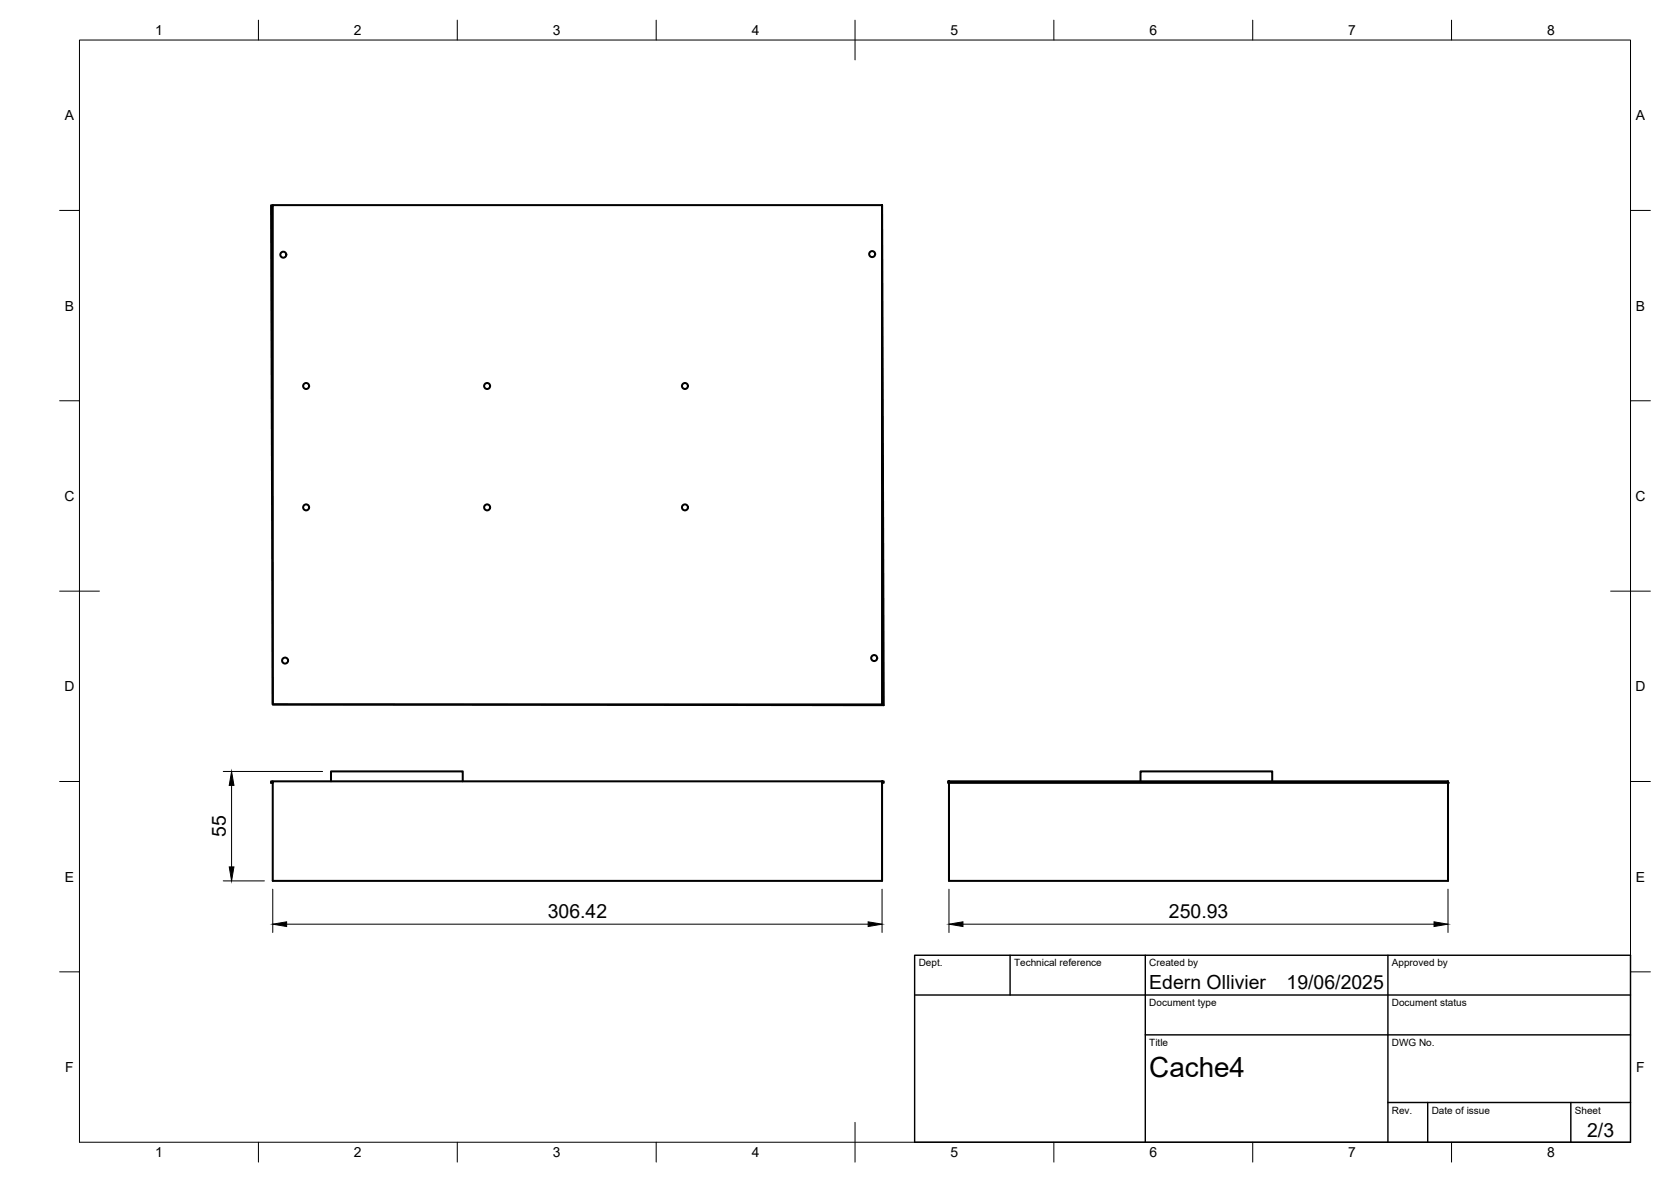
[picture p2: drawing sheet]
<svg xmlns="http://www.w3.org/2000/svg" width="420mm" height="297mm" viewBox="0 0 420 297" stroke-linecap="round" stroke-linejoin="round" font-family="sans-serif">
<!-- layer: Visible -->
<g fill="none" stroke="#000" stroke-width=".51">
<path d="M221.8 51.5h-153.2v125.5h153.2v-125.5l.4 125.7-153.6-.2-.4-125.4h.4M68.6 196.3h153.2v25.1h-153.2zM68.6 196.3h-.4v.4h.4M83.2 196.3v-2.4h33.2v2.4M221.8 196.3h.4v.4h-.4zM238.6 196.3h125.4v.4h-125.4zM238.6 196.3v25.1h125.5l-.1-25.1M238.6 196.3h-.2v.4h.2M286.8 196.3v-2.4h33.1v2.4"/>
<circle cx="71.2" cy="64" r=".75"/>
<circle cx="219.3" cy="63.9" r=".75"/>
<circle cx="77" cy="97" r=".75"/>
<circle cx="122.5" cy="97" r=".75"/>
<circle cx="172.2" cy="97" r=".75"/>
<circle cx="77" cy="127.5" r=".75"/>
<circle cx="122.5" cy="127.5" r=".75"/>
<circle cx="172.2" cy="127.5" r=".75"/>
<circle cx="71.7" cy="166" r=".75"/>
<circle cx="219.8" cy="165.4" r=".75"/>
</g>
<circle cx="364" cy="196.7" r=".25" fill="#000"/>
<!-- layer: BORDER -->
<g fill="none" stroke="#000" stroke-width=".25">
<path d="M20 10.1h390v276.9h-390zM65 5.1v5M115 5.1v5M165 5.1v5M215 5.1v10M265 5.1v5M315 5.1v5M365 5.1v5M15 52.9h5M410 52.9h5M15 100.7h5M410 100.7h5"/>
<path d="M15 148.6h10M405 148.6h10M15 196.4h5M410 196.4h5M15 244.2h5M410 244.2h5M65 287v5M115 287v5M165 287v5M215 282.1v9.9M265 287v5M315 287v5"/>
<path d="M365 287v5"/>
</g>
<!-- layer: TITLEBLOCK -->
<path d="M230 240.1h180v46.9h-180zM230 250h180M254 240.1v9.9M288 240.1v46.9M349 240.1v46.9M288 260.1h122M349 277.1h61M359 277.1v9.9M395 277.1v9.9" fill="none" stroke="#000" stroke-width=".36"/>
<!-- layer: FD_Dimensions -->
<path d="M56.1 193.9h25M58.2 197.4v20.5M56.1 221.4h10.4M68.6 223.5v10.8M72.1 232.2h146.2M221.8 223.5v10.8M238.6 223.5v10.8M242.1 232.2h118.5M364.1 223.5v10.8" fill="none" stroke="#000" stroke-width=".25"/>
<path d="M58.2 193.9l.6 3.5h-1.2zM57.6 217.9h1.2l-.6 3.5zM68.6 232.2l3.5-.5v1.1zM218.3 231.7l3.5 .5-3.5 .6zM238.6 232.2l3.5-.5v1.1zM360.6 231.7l3.5 .5-3.5 .6z" fill="#000" stroke="#000" stroke-width=".25"/>
<text font-size="7" x="289" y="270.6">Cache4</text>
<g font-size="4.9">
<text x="56.8" y="210.3" transform="rotate(-90 56.8 210.3)">55</text>
<text x="137.7" y="230.8">306.42</text>
<text x="293.9" y="230.8">250.93</text>
<text x="289" y="248.5">Edern Ollivier</text>
<text x="323.5" y="248.5">19/06/2025</text>
<text x="399.1" y="285.7">2/3</text>
</g>
<g font-size="3.5">
<text x="39" y="8.8">1</text>
<text x="89" y="8.8">2</text>
<text x="139" y="8.8">3</text>
<text x="189" y="8.8">4</text>
<text x="239" y="8.8">5</text>
<text x="289" y="8.8">6</text>
<text x="339" y="8.8">7</text>
<text x="389" y="8.8">8</text>
<text x="16.3" y="30.2">A</text>
<text x="411.3" y="30.2">A</text>
<text x="16.3" y="78">B</text>
<text x="411.3" y="78">B</text>
<text x="16.2" y="125.9">C</text>
<text x="411.2" y="125.9">C</text>
<text x="16.2" y="173.7">D</text>
<text x="411.2" y="173.7">D</text>
<text x="16.3" y="221.6">E</text>
<text x="411.3" y="221.6">E</text>
<text x="16.4" y="269.4">F</text>
<text x="411.4" y="269.4">F</text>
<text x="39" y="290.8">1</text>
<text x="89" y="290.8">2</text>
<text x="139" y="290.8">3</text>
<text x="189" y="290.8">4</text>
<text x="239" y="290.8">5</text>
<text x="289" y="290.8">6</text>
<text x="339" y="290.8">7</text>
<text x="389" y="290.8">8</text>
</g>
<g font-size="2.5">
<text x="231" y="242.9">Dept.</text>
<text x="255" y="242.9">Technical reference</text>
<text x="289" y="242.9">Created by</text>
<text x="350" y="242.9">Approved by</text>
<text x="289" y="252.8">Document type</text>
<text x="350" y="252.8">Document status</text>
<text x="289" y="262.9">Title</text>
<text x="350" y="262.9">DWG No.</text>
<text x="350" y="279.9">Rev.</text>
<text x="360" y="279.9">Date of issue</text>
<text x="396" y="279.9">Sheet</text>
</g>
</svg>
